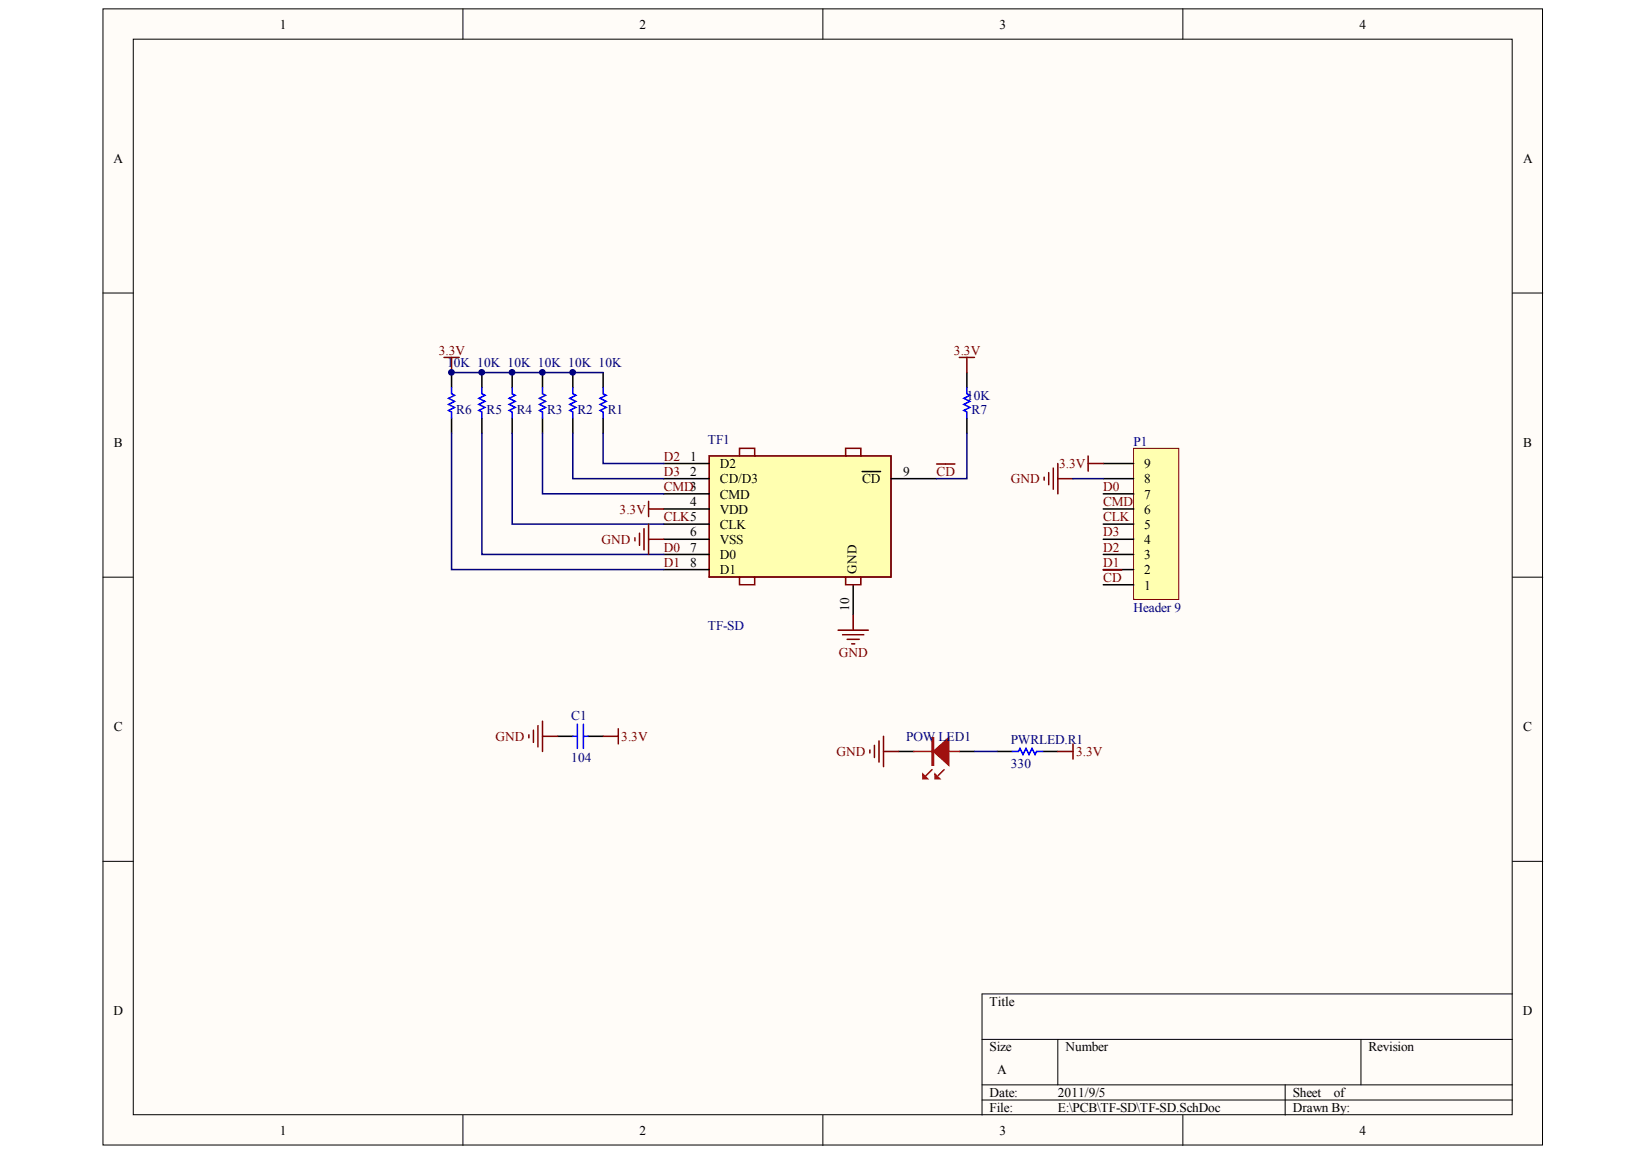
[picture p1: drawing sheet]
<svg xmlns="http://www.w3.org/2000/svg" width="291mm" height="204mm" viewBox="0 0 291 204" stroke-linecap="round" stroke-linejoin="round" font-family="sans-serif">
<g fill="#fffcf8" stroke="#000" stroke-width=".18">
<path d="M18.2 1.6h253.9v200.4h-253.9z"/>
<path d="M23.5 6.9h243.2v189.7h-243.2z"/>
</g>
<g fill="none" stroke="#000" stroke-width=".18">
<path d="M81.7 1.6v5.3M145.1 1.6v5.3M208.6 1.6v5.3M18.2 51.7h5.3M266.8 51.7h5.3M18.2 101.8h5.3M266.8 101.8h5.3M18.2 151.9h5.3M266.8 151.9h5.3M266.8 175.3h-93.6v21.4M81.7 196.7v5.4M145.1 196.7v5.4"/>
<path d="M173.2 183.3h93.6M173.2 191.4h93.6M173.2 194h93.6M186.6 183.3v8.1M208.6 196.7v5.4M226.7 191.4v5.3M240.1 183.3v8.1"/>
</g>
<path d="M125.1 80.4h32v21.3h-32z" fill="#ffffb0" stroke="#800000" stroke-width=".18"/>
<g fill="none" stroke="#800000" stroke-width=".27">
<path d="M78.3 63h2.7M79.7 63v2.7M112 94.9v.5M112.8 94.1v2.1M113.6 93.3v3.7M114.4 88.4v2.7M114.4 92.5v5.3M114.4 95.1h2.7M114.4 89.8h2.7M125.1 80.4h32.1v21.4h-32.1zM130.4 80.4v-1.3h2.7v1.3M149.2 80.4v-1.3h2.6v1.3"/>
<path d="M130.4 101.8v1.3h2.7v-1.3M147.8 111.2h5.4M148.6 112h3.8M149.2 101.8v1.3h2.6v-1.3M149.4 112.8h2.2M150.2 113.6h.6M150.5 108.5v2.7"/>
</g>
<g fill="none" stroke="#000" stroke-width=".27">
<path d="M79.7 65.7v2.7M79.7 73.7v2.7M85 65.7v2.7M85 73.7v2.7M90.3 65.7v2.7M90.3 73.7v2.7M95.7 65.7v2.7M95.7 73.7v2.7M101 65.7v2.7M101 73.7v2.7M106.4 65.7v2.7M106.4 73.7v2.7"/>
<path d="M170.5 65.7v2.7M170.5 73.7v2.7M117.1 81.8h8M117.1 84.4h8M117.1 87.1h8M117.1 89.8h8M117.1 92.5h8M117.1 95.1h8M117.1 97.8h8M152.1 83.2h3.2M157.2 84.4h8M117.1 100.5h8"/>
<path d="M150.5 103.1v5.4"/>
</g>
<path d="M79.7 68.4v1.1l.5 .2-1.1 .6 1.1 .5-1.1 .5 1.1 .6-1.1 .5 .6 .3v1M85 68.4v1.1l.5 .2-1 .6 1 .5-1 .5 1 .6-1 .5 .5 .3v1M90.3 68.4v1.1l.6 .2-1.1 .6 1.1 .5-1.1 .5 1.1 .6-1.1 .5 .5 .3v1M95.7 68.4v1.1l.5 .2-1 .6 1 .5-1 .5 1 .6-1 .5 .5 .3v1M101 68.4v1.1l.6 .2-1.1 .6 1.1 .5-1.1 .5 1.1 .6-1.1 .5 .5 .3v1M106.4 68.4v1.1l.5 .2-1.1 .6 1.1 .5-1.1 .5 1.1 .6-1.1 .5 .6 .3v1M170.5 68.4v1.1l.6 .2-1.1 .6 1.1 .5-1.1 .5 1.1 .6-1.1 .5 .5 .3v1" fill="none" stroke="#00f" stroke-width=".27"/>
<path d="M79.7 76.4v24.1h37.4M85 76.4v21.4h32.1M90.3 76.4v16.1h26.8M95.7 76.4v10.7h21.4M101 76.4v8h16.1M106.4 76.4v5.4h10.7" fill="none" stroke="#000080" stroke-width=".27"/>
<path d="M200 79.1h7.9v26.6h-7.9z" fill="#ffffb0" stroke="#800000" stroke-width=".18"/>
<g fill="none" stroke="#000" stroke-width=".27">
<path d="M194.6 97.8h5.4M194.6 95.1h5.4M194.6 92.5h5.4M194.6 89.8h5.4M194.6 87.1h5.4M194.6 84.4h5.4M194.6 81.8h5.4M194.6 103.1h5.4M194.6 100.5h5.4M98.4 129.9h2.6M103.7 129.9h2.7M158.5 132.5h2.7"/>
<path d="M169.2 132.5h2.7M175.9 132.5h2.7M183.9 132.5h2.7"/>
</g>
<g fill="none" stroke="#800000" stroke-width=".27">
<path d="M169.2 63h2.7M170.5 63v2.7M165.2 81.8h3.2M184.2 84.2v.5M185 83.4v2.1M185.8 82.6v3.7M186.6 81.8v5.3M186.6 84.4h2.7M191.9 80.4v2.7M191.9 81.8h2.7M194.6 100.6h3.2M93.3 129.6v.5"/>
<path d="M94.1 128.8v2.1M94.9 128v3.7M95.7 127.2v5.3M95.7 129.9h2.7M106.4 129.9h2.7M109.1 128.5v2.7M153.4 132.3v.5M154.2 131.5v2.1M155 130.7v3.7M155.8 129.9v5.3M155.8 132.5h2.7M186.6 132.5h2.7"/>
<path d="M189.3 131.2v2.7"/>
</g>
<path d="M79.7 65.7h26.7M170.5 76.4v8h-5.3M189.3 84.4h5.3M171.9 132.5h4" fill="none" stroke="#000080" stroke-width=".27"/>
<path d="M101 129.9h.8M101.8 127.7v4.3M102.9 127.7v4.3M102.9 129.9h.8M178.6 132.5h1l.3-.5 .5 1.1 .6-1.1 .5 1.1 .5-1.1 .6 1.1 .2-.6h1.1" fill="none" stroke="#00f" stroke-width=".27"/>
<path d="M161.2 132.5h8M164.4 135.8l-1.1 1M166.5 135.8l-1 1" fill="none" stroke="#bf0000" stroke-width=".27"/>
<g fill="#bf0000" stroke="#bf0000" stroke-width=".27">
<path d="M164.7 132.5l2.6-2.4v4.9z"/>
<path d="M162.8 136.6l.8 .8h-.8z"/>
<path d="M164.9 136.6l.8 .8h-.8z"/>
<path d="M164.4 130.1h.3v4.9h-.3z" fill-rule="evenodd"/>
</g>
<g fill="#000080" stroke="#000080" stroke-width=".18">
<circle cx="79.6" cy="65.7" r=".5"/>
<circle cx="85" cy="65.7" r=".5"/>
<circle cx="90.3" cy="65.7" r=".5"/>
<circle cx="95.7" cy="65.7" r=".5"/>
<circle cx="101" cy="65.7" r=".5"/>
</g>
<g font-size="2.4">
<text x="49.3" y="5">1</text>
<text x="112.8" y="5">2</text>
<text x="176.3" y="5">3</text>
<text x="239.8" y="5">4</text>
<text x="20" y="28.7">A</text>
<text x="268.7" y="28.7">A</text>
<text x="20.1" y="78.8">B</text>
<text x="121.8" y="81.3">1</text>
<text x="121.8" y="83.9">2</text>
<text x="127" y="82.6">D2</text>
<text x="159.3" y="83.9">9</text>
<text x="201.8" y="82.6">9</text>
<text x="268.7" y="78.8">B</text>
<text x="121.8" y="89.3">4</text>
<text x="127" y="85.3">CD/D3</text>
<text x="127" y="87.9">CMD</text>
<text x="152.1" y="85.3">CD</text>
<text x="201.8" y="87.9">7</text>
<text x="201.8" y="85.3">8</text>
<text x="121.8" y="94.6">6</text>
<text x="127" y="90.6">VDD</text>
<text x="127" y="93.3">CLK</text>
<text x="127" y="96">VSS</text>
<text x="201.8" y="96">4</text>
<text x="201.8" y="93.3">5</text>
<text x="201.8" y="90.6">6</text>
<text x="121.8" y="97.3">7</text>
<text x="121.8" y="100">8</text>
<text x="127" y="98.6">D0</text>
<text x="127" y="101.3">D1</text>
<text x="201.8" y="101.3">2</text>
<text x="201.8" y="98.6">3</text>
<text x="201.8" y="104">1</text>
<text x="20.1" y="129">C</text>
<text x="268.7" y="129">C</text>
<text x="20" y="179.1">D</text>
<text x="174.6" y="177.4">Title</text>
<text x="268.6" y="179.1">D</text>
<text x="174.6" y="185.4">Size</text>
<text x="187.9" y="185.4">Number</text>
<text x="241.4" y="185.4">Revision</text>
<text x="175.9" y="189.4">A</text>
<text x="174.6" y="193.5">Date:</text>
<text x="174.6" y="196.1">File:</text>
<text x="186.6" y="193.5">2011/9/5</text>
<text x="186.6" y="196.1">E:\PCB\TF-SD\TF-SD.SchDoc</text>
<text x="228" y="193.5">Sheet</text>
<text x="228" y="196.1">Drawn By:</text>
<text x="235.3" y="193.5">of</text>
<text x="49.3" y="200.2">1</text>
<text x="112.8" y="200.2">2</text>
<text x="176.3" y="200.2">3</text>
<text x="239.8" y="200.2">4</text>
</g>
<g font-size="2.4" fill="#800000">
<text x="77.4" y="62.5">3.3V</text>
<text x="168.3" y="62.5">3.3V</text>
<text x="117.1" y="81.3">D2</text>
<text x="117.1" y="83.9">D3</text>
<text x="165.2" y="83.9">CD</text>
<text x="186.8" y="82.6">3.3V</text>
<text x="117.1" y="86.6">CMD3</text>
<text x="178.3" y="85.3">GND</text>
<text x="194.6" y="86.6">D0</text>
<text x="194.6" y="89.3">CMD</text>
<text x="106.1" y="96">GND</text>
<text x="109.3" y="90.6">3.3V</text>
<text x="117.1" y="92">CLK5</text>
<text x="194.6" y="94.6">D3</text>
<text x="194.6" y="92">CLK</text>
<text x="117.1" y="97.3">D0</text>
<text x="117.1" y="100">D1</text>
<text x="194.6" y="100">D1</text>
<text x="194.6" y="97.3">D2</text>
<text x="194.6" y="102.6">CD</text>
<text x="148" y="115.9">GND</text>
<text x="87.4" y="130.7">GND</text>
<text x="109.6" y="130.7">3.3V</text>
<text x="147.6" y="133.4">GND</text>
<text x="189.8" y="133.4">3.3V</text>
</g>
<g font-size="2.4" fill="#000080">
<text x="78.8" y="64.7">1</text>
<text x="80.1" y="64.7">0K 10K 10K 10K 10K 10K</text>
<text x="170.5" y="70.6">10K</text>
<text x="80.5" y="73">R6</text>
<text x="85.8" y="73">R5</text>
<text x="91.1" y="73">R4</text>
<text x="96.5" y="73">R3</text>
<text x="101.8" y="73">R2</text>
<text x="107.2" y="73">R1</text>
<text x="171.3" y="73">R7</text>
<text x="124.8" y="78.3">TF1</text>
<text x="200" y="78.6">P1</text>
<text x="200" y="108">Header 9</text>
<text x="124.8" y="111.2">TF-SD</text>
<text x="100.8" y="127">C1</text>
<text x="159.9" y="130.7">POW</text>
<text x="165.5" y="130.7">LED1</text>
<text x="178.3" y="131.2">PWRLED.R</text>
<text x="189.9" y="131.2">1</text>
<text x="100.8" y="134.5">104</text>
<text x="178.3" y="135.5">330</text>
</g>
<g font-size="2.3">
<text x="151.1" y="101.3" transform="rotate(-90 151.1 101.3)">GND</text>
<text x="149.8" y="107.7" transform="rotate(-90 149.8 107.7)">10</text>
</g>
</svg>
